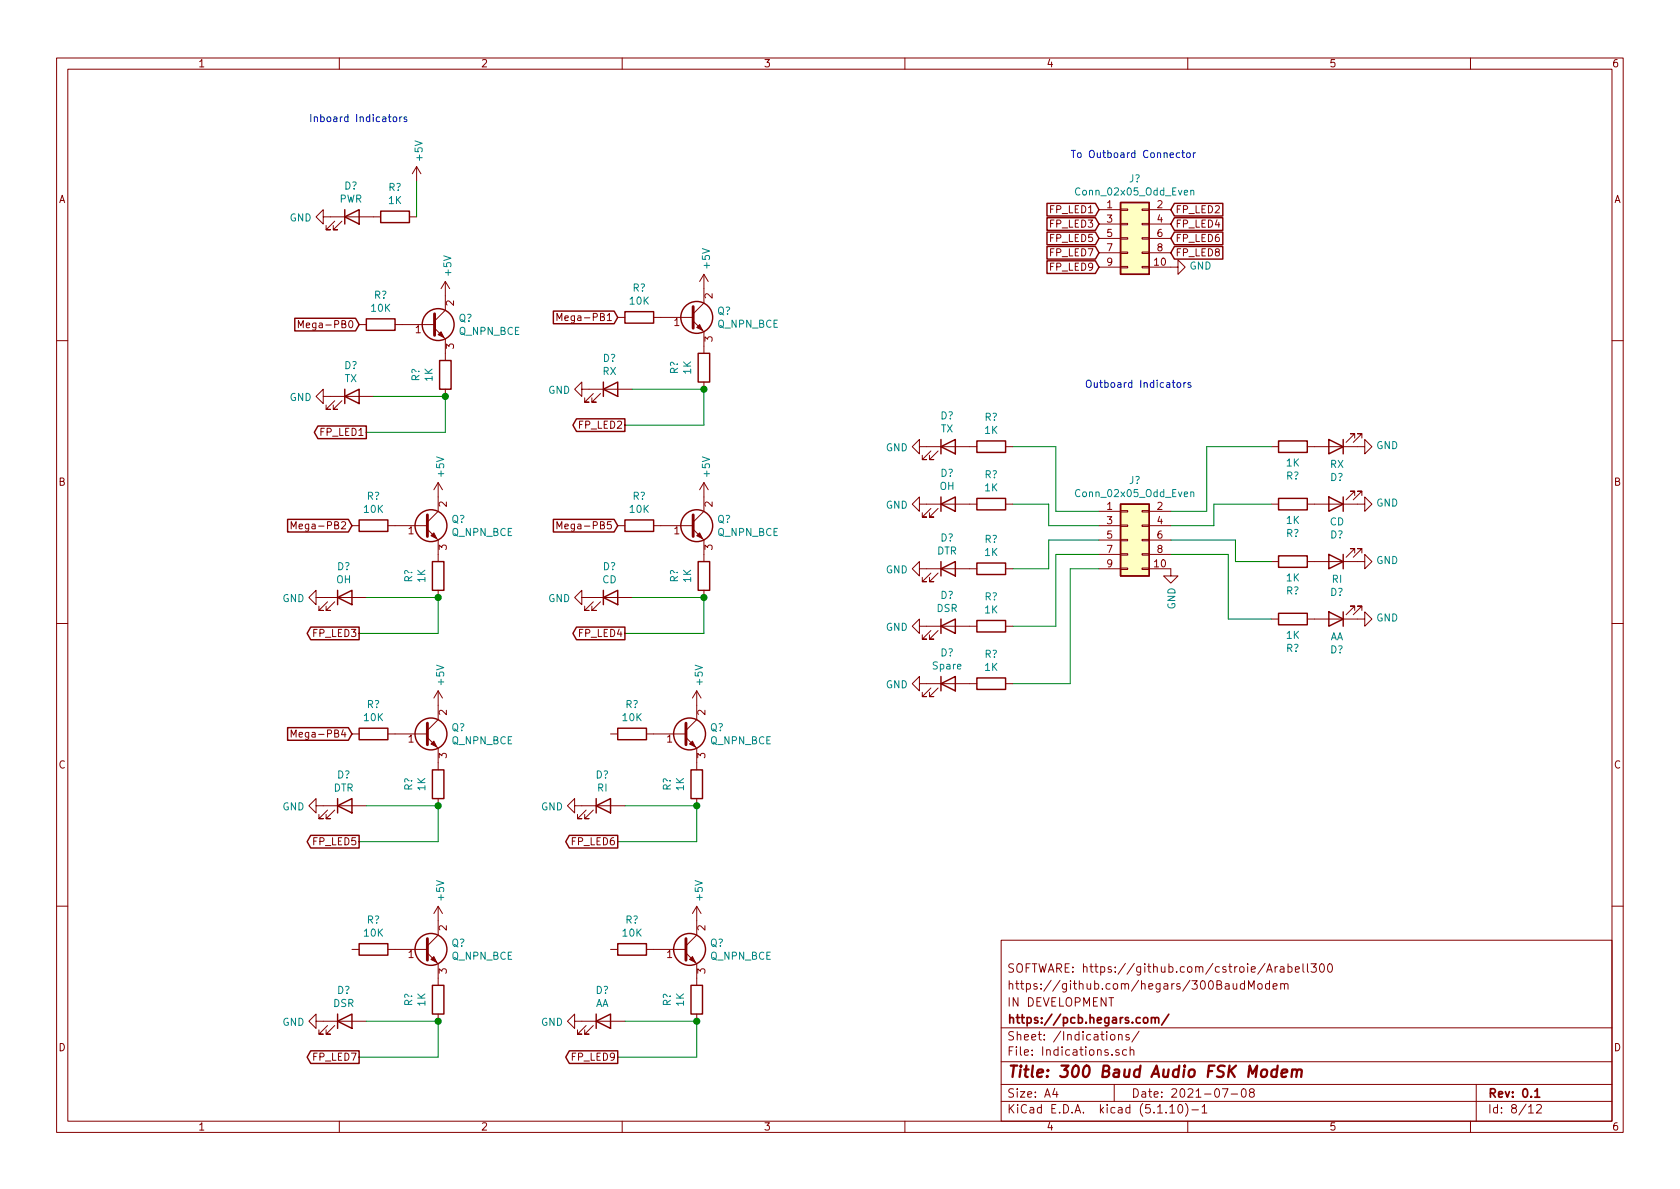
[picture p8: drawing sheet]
EESchema Schematic File Version 4
EELAYER 30 0
EELAYER END
$Descr A4 11693 8268
encoding utf-8
Sheet 8 12
Title "300 Baud Audio FSK Modem "
Date "2021-07-08"
Rev "0.1"
Comp "https://pcb.hegars.com/"
Comment1 "IN DEVELOPMENT "
Comment2 "https://github.com/hegars/300BaudModem"
Comment3 "SOFTWARE: https://github.com/cstroie/Arabell300"
Comment4 ""
$EndDescr
Text GLabel 2500 2250 0    50   Input ~ 0
Mega-PB0
Text GLabel 4300 2200 0    50   Input ~ 0
Mega-PB1
Text GLabel 2450 3650 0    50   Input ~ 0
Mega-PB2
Text GLabel 4300 3650 0    50   Input ~ 0
Mega-PB5
$Comp
L Device:R R?
U 1 1
P 2750 1500
AR Path="/60EBEBFC" Ref="R?"  Part="1" 
AR Path="/60EBA1DA/60EBEBFC" Ref="R?"  Part="1" 
F 0 "R?" V 2543 1500 50  0000 C CNN
F 1 "1K" V 2634 1500 50  0000 C CNN
F 2 "" V 2680 1500 50  0001 C CNN
F 3 "~" H 2750 1500 50  0001 C CNN
	1    2750 1500
	0    1    1    0   
$EndComp
$Comp
L Device:LED D?
U 1 1
P 2450 1500
AR Path="/60EBEC02" Ref="D?"  Part="1" 
AR Path="/60EBA1DA/60EBEC02" Ref="D?"  Part="1" 
F 0 "D?" H 2443 1717 50  0000 C CNN
F 1 "PWR" H 2443 1626 50  0000 C CNN
F 2 "" H 2450 1500 50  0001 C CNN
F 3 "~" H 2450 1500 50  0001 C CNN
	1    2450 1500
	1    0    0    -1  
$EndComp
$Comp
L power:GND #PWR?
U 1 1
P 2300 1500
AR Path="/60EBEC08" Ref="#PWR?"  Part="1" 
AR Path="/60EBA1DA/60EBEC08" Ref="#PWR?"  Part="1" 
F 0 "#PWR?" H 2300 1250 50  0001 C CNN
F 1 "GND" V 2305 1372 50  0000 R CNN
F 2 "" H 2300 1500 50  0001 C CNN
F 3 "" H 2300 1500 50  0001 C CNN
	1    2300 1500
	0    1    1    0   
$EndComp
$Comp
L power:+5V #PWR?
U 1 1
P 2900 1250
AR Path="/60EFA72E" Ref="#PWR?"  Part="1" 
AR Path="/60EBA1DA/60EFA72E" Ref="#PWR?"  Part="1" 
F 0 "#PWR?" H 2900 1100 50  0001 C CNN
F 1 "+5V" V 2915 1378 50  0000 L CNN
F 2 "" H 2900 1250 50  0001 C CNN
F 3 "" H 2900 1250 50  0001 C CNN
	1    2900 1250
	1    0    0    -1  
$EndComp
Text Notes 2150 850  0    50   ~ 0
Inboard Indicators
Text Notes 7550 2700 0    50   ~ 0
Outboard Indicators
$Comp
L Device:R R?
U 1 1
P 9000 3900
AR Path="/60EFCD0D" Ref="R?"  Part="1" 
AR Path="/60EBA1DA/60EFCD0D" Ref="R?"  Part="1" 
F 0 "R?" V 8793 3900 50  0000 C CNN
F 1 "1K" V 8884 3900 50  0000 C CNN
F 2 "" V 8930 3900 50  0001 C CNN
F 3 "~" H 9000 3900 50  0001 C CNN
	1    9000 3900
	0    -1   -1   0   
$EndComp
$Comp
L Device:R R?
U 1 1
P 6900 3500
AR Path="/60EFCD17" Ref="R?"  Part="1" 
AR Path="/60EBA1DA/60EFCD17" Ref="R?"  Part="1" 
F 0 "R?" V 6693 3500 50  0000 C CNN
F 1 "1K" V 6784 3500 50  0000 C CNN
F 2 "" V 6830 3500 50  0001 C CNN
F 3 "~" H 6900 3500 50  0001 C CNN
	1    6900 3500
	0    1    1    0   
$EndComp
$Comp
L Device:R R?
U 1 1
P 9000 3500
AR Path="/60EFCD21" Ref="R?"  Part="1" 
AR Path="/60EBA1DA/60EFCD21" Ref="R?"  Part="1" 
F 0 "R?" V 8793 3500 50  0000 C CNN
F 1 "1K" V 8884 3500 50  0000 C CNN
F 2 "" V 8930 3500 50  0001 C CNN
F 3 "~" H 9000 3500 50  0001 C CNN
	1    9000 3500
	0    -1   -1   0   
$EndComp
$Comp
L Device:R R?
U 1 1
P 6900 3100
AR Path="/60EFCD2B" Ref="R?"  Part="1" 
AR Path="/60EBA1DA/60EFCD2B" Ref="R?"  Part="1" 
F 0 "R?" V 6693 3100 50  0000 C CNN
F 1 "1K" V 6784 3100 50  0000 C CNN
F 2 "" V 6830 3100 50  0001 C CNN
F 3 "~" H 6900 3100 50  0001 C CNN
	1    6900 3100
	0    1    1    0   
$EndComp
$Comp
L Device:R R?
U 1 1
P 9000 3100
AR Path="/60EFCD35" Ref="R?"  Part="1" 
AR Path="/60EBA1DA/60EFCD35" Ref="R?"  Part="1" 
F 0 "R?" V 8793 3100 50  0000 C CNN
F 1 "1K" V 8884 3100 50  0000 C CNN
F 2 "" V 8930 3100 50  0001 C CNN
F 3 "~" H 9000 3100 50  0001 C CNN
	1    9000 3100
	0    -1   -1   0   
$EndComp
$Comp
L Device:LED D?
U 1 1
P 9300 3100
AR Path="/60EFCD3F" Ref="D?"  Part="1" 
AR Path="/60EBA1DA/60EFCD3F" Ref="D?"  Part="1" 
F 0 "D?" H 9293 3317 50  0000 C CNN
F 1 "RX" H 9293 3226 50  0000 C CNN
F 2 "" H 9300 3100 50  0001 C CNN
F 3 "~" H 9300 3100 50  0001 C CNN
	1    9300 3100
	-1   0    0    1   
$EndComp
$Comp
L Device:LED D?
U 1 1
P 6600 3100
AR Path="/60EFCD49" Ref="D?"  Part="1" 
AR Path="/60EBA1DA/60EFCD49" Ref="D?"  Part="1" 
F 0 "D?" H 6593 3317 50  0000 C CNN
F 1 "TX" H 6593 3226 50  0000 C CNN
F 2 "" H 6600 3100 50  0001 C CNN
F 3 "~" H 6600 3100 50  0001 C CNN
	1    6600 3100
	1    0    0    -1  
$EndComp
$Comp
L Device:LED D?
U 1 1
P 9300 3500
AR Path="/60EFCD53" Ref="D?"  Part="1" 
AR Path="/60EBA1DA/60EFCD53" Ref="D?"  Part="1" 
F 0 "D?" H 9293 3717 50  0000 C CNN
F 1 "CD" H 9293 3626 50  0000 C CNN
F 2 "" H 9300 3500 50  0001 C CNN
F 3 "~" H 9300 3500 50  0001 C CNN
	1    9300 3500
	-1   0    0    1   
$EndComp
$Comp
L Device:LED D?
U 1 1
P 6600 3500
AR Path="/60EFCD5D" Ref="D?"  Part="1" 
AR Path="/60EBA1DA/60EFCD5D" Ref="D?"  Part="1" 
F 0 "D?" H 6593 3717 50  0000 C CNN
F 1 "OH" H 6593 3626 50  0000 C CNN
F 2 "" H 6600 3500 50  0001 C CNN
F 3 "~" H 6600 3500 50  0001 C CNN
	1    6600 3500
	1    0    0    -1  
$EndComp
$Comp
L Device:LED D?
U 1 1
P 9300 3900
AR Path="/60EFCD67" Ref="D?"  Part="1" 
AR Path="/60EBA1DA/60EFCD67" Ref="D?"  Part="1" 
F 0 "D?" H 9293 4117 50  0000 C CNN
F 1 "RI" H 9293 4026 50  0000 C CNN
F 2 "" H 9300 3900 50  0001 C CNN
F 3 "~" H 9300 3900 50  0001 C CNN
	1    9300 3900
	-1   0    0    1   
$EndComp
$Comp
L power:GND #PWR?
U 1 1
P 9450 3900
AR Path="/60EFCD71" Ref="#PWR?"  Part="1" 
AR Path="/60EBA1DA/60EFCD71" Ref="#PWR?"  Part="1" 
F 0 "#PWR?" H 9450 3650 50  0001 C CNN
F 1 "GND" V 9455 3772 50  0000 R CNN
F 2 "" H 9450 3900 50  0001 C CNN
F 3 "" H 9450 3900 50  0001 C CNN
	1    9450 3900
	0    -1   -1   0   
$EndComp
$Comp
L power:GND #PWR?
U 1 1
P 6450 3500
AR Path="/60EFCD7B" Ref="#PWR?"  Part="1" 
AR Path="/60EBA1DA/60EFCD7B" Ref="#PWR?"  Part="1" 
F 0 "#PWR?" H 6450 3250 50  0001 C CNN
F 1 "GND" V 6455 3372 50  0000 R CNN
F 2 "" H 6450 3500 50  0001 C CNN
F 3 "" H 6450 3500 50  0001 C CNN
	1    6450 3500
	0    1    1    0   
$EndComp
$Comp
L power:GND #PWR?
U 1 1
P 9450 3500
AR Path="/60EFCD85" Ref="#PWR?"  Part="1" 
AR Path="/60EBA1DA/60EFCD85" Ref="#PWR?"  Part="1" 
F 0 "#PWR?" H 9450 3250 50  0001 C CNN
F 1 "GND" V 9455 3372 50  0000 R CNN
F 2 "" H 9450 3500 50  0001 C CNN
F 3 "" H 9450 3500 50  0001 C CNN
	1    9450 3500
	0    -1   -1   0   
$EndComp
$Comp
L power:GND #PWR?
U 1 1
P 6450 3100
AR Path="/60EFCD8F" Ref="#PWR?"  Part="1" 
AR Path="/60EBA1DA/60EFCD8F" Ref="#PWR?"  Part="1" 
F 0 "#PWR?" H 6450 2850 50  0001 C CNN
F 1 "GND" V 6455 2972 50  0000 R CNN
F 2 "" H 6450 3100 50  0001 C CNN
F 3 "" H 6450 3100 50  0001 C CNN
	1    6450 3100
	0    1    1    0   
$EndComp
$Comp
L power:GND #PWR?
U 1 1
P 9450 3100
AR Path="/60EFCD99" Ref="#PWR?"  Part="1" 
AR Path="/60EBA1DA/60EFCD99" Ref="#PWR?"  Part="1" 
F 0 "#PWR?" H 9450 2850 50  0001 C CNN
F 1 "GND" V 9455 2972 50  0000 R CNN
F 2 "" H 9450 3100 50  0001 C CNN
F 3 "" H 9450 3100 50  0001 C CNN
	1    9450 3100
	0    -1   -1   0   
$EndComp
$Comp
L Connector_Generic:Conn_02x05_Odd_Even J?
U 1 1
P 7850 3750
F 0 "J?" H 7900 4167 50  0000 C CNN
F 1 "Conn_02x05_Odd_Even" H 7900 4076 50  0000 C CNN
F 2 "" H 7850 3750 50  0001 C CNN
F 3 "~" H 7850 3750 50  0001 C CNN
	1    7850 3750
	1    0    0    -1  
$EndComp
$Comp
L power:GND #PWR?
U 1 1
P 8150 3950
AR Path="/60F17664" Ref="#PWR?"  Part="1" 
AR Path="/60EBA1DA/60F17664" Ref="#PWR?"  Part="1" 
F 0 "#PWR?" H 8150 3700 50  0001 C CNN
F 1 "GND" V 8155 3822 50  0000 R CNN
F 2 "" H 8150 3950 50  0001 C CNN
F 3 "" H 8150 3950 50  0001 C CNN
	1    8150 3950
	1    0    0    -1  
$EndComp
$Comp
L Device:R R?
U 1 1
P 9000 4300
AR Path="/60F37461" Ref="R?"  Part="1" 
AR Path="/60EBA1DA/60F37461" Ref="R?"  Part="1" 
F 0 "R?" V 8793 4300 50  0000 C CNN
F 1 "1K" V 8884 4300 50  0000 C CNN
F 2 "" V 8930 4300 50  0001 C CNN
F 3 "~" H 9000 4300 50  0001 C CNN
	1    9000 4300
	0    -1   -1   0   
$EndComp
$Comp
L Device:LED D?
U 1 1
P 9300 4300
AR Path="/60F37797" Ref="D?"  Part="1" 
AR Path="/60EBA1DA/60F37797" Ref="D?"  Part="1" 
F 0 "D?" H 9293 4517 50  0000 C CNN
F 1 "AA" H 9293 4426 50  0000 C CNN
F 2 "" H 9300 4300 50  0001 C CNN
F 3 "~" H 9300 4300 50  0001 C CNN
	1    9300 4300
	-1   0    0    1   
$EndComp
$Comp
L power:GND #PWR?
U 1 1
P 9450 4300
AR Path="/60F377A1" Ref="#PWR?"  Part="1" 
AR Path="/60EBA1DA/60F377A1" Ref="#PWR?"  Part="1" 
F 0 "#PWR?" H 9450 4050 50  0001 C CNN
F 1 "GND" V 9455 4172 50  0000 R CNN
F 2 "" H 9450 4300 50  0001 C CNN
F 3 "" H 9450 4300 50  0001 C CNN
	1    9450 4300
	0    -1   -1   0   
$EndComp
$Comp
L Device:R R?
U 1 1
P 6900 3950
AR Path="/60F3934C" Ref="R?"  Part="1" 
AR Path="/60EBA1DA/60F3934C" Ref="R?"  Part="1" 
F 0 "R?" V 6693 3950 50  0000 C CNN
F 1 "1K" V 6784 3950 50  0000 C CNN
F 2 "" V 6830 3950 50  0001 C CNN
F 3 "~" H 6900 3950 50  0001 C CNN
	1    6900 3950
	0    1    1    0   
$EndComp
$Comp
L Device:LED D?
U 1 1
P 6600 3950
AR Path="/60F396B6" Ref="D?"  Part="1" 
AR Path="/60EBA1DA/60F396B6" Ref="D?"  Part="1" 
F 0 "D?" H 6593 4167 50  0000 C CNN
F 1 "DTR" H 6593 4076 50  0000 C CNN
F 2 "" H 6600 3950 50  0001 C CNN
F 3 "~" H 6600 3950 50  0001 C CNN
	1    6600 3950
	1    0    0    -1  
$EndComp
$Comp
L power:GND #PWR?
U 1 1
P 6450 3950
AR Path="/60F396C0" Ref="#PWR?"  Part="1" 
AR Path="/60EBA1DA/60F396C0" Ref="#PWR?"  Part="1" 
F 0 "#PWR?" H 6450 3700 50  0001 C CNN
F 1 "GND" V 6455 3822 50  0000 R CNN
F 2 "" H 6450 3950 50  0001 C CNN
F 3 "" H 6450 3950 50  0001 C CNN
	1    6450 3950
	0    1    1    0   
$EndComp
$Comp
L Device:R R?
U 1 1
P 6900 4350
AR Path="/60F54ABA" Ref="R?"  Part="1" 
AR Path="/60EBA1DA/60F54ABA" Ref="R?"  Part="1" 
F 0 "R?" V 6693 4350 50  0000 C CNN
F 1 "1K" V 6784 4350 50  0000 C CNN
F 2 "" V 6830 4350 50  0001 C CNN
F 3 "~" H 6900 4350 50  0001 C CNN
	1    6900 4350
	0    1    1    0   
$EndComp
$Comp
L Device:LED D?
U 1 1
P 6600 4350
AR Path="/60F54E58" Ref="D?"  Part="1" 
AR Path="/60EBA1DA/60F54E58" Ref="D?"  Part="1" 
F 0 "D?" H 6593 4567 50  0000 C CNN
F 1 "DSR" H 6593 4476 50  0000 C CNN
F 2 "" H 6600 4350 50  0001 C CNN
F 3 "~" H 6600 4350 50  0001 C CNN
	1    6600 4350
	1    0    0    -1  
$EndComp
$Comp
L power:GND #PWR?
U 1 1
P 6450 4350
AR Path="/60F54E62" Ref="#PWR?"  Part="1" 
AR Path="/60EBA1DA/60F54E62" Ref="#PWR?"  Part="1" 
F 0 "#PWR?" H 6450 4100 50  0001 C CNN
F 1 "GND" V 6455 4222 50  0000 R CNN
F 2 "" H 6450 4350 50  0001 C CNN
F 3 "" H 6450 4350 50  0001 C CNN
	1    6450 4350
	0    1    1    0   
$EndComp
Wire Wire Line
	7350 3100 7050 3100
Wire Wire Line
	7050 3500 7300 3500
Wire Wire Line
	7300 3500 7300 3650
Wire Wire Line
	7300 3650 7650 3650
Wire Wire Line
	7650 3750 7300 3750
Wire Wire Line
	7300 3750 7300 3950
Wire Wire Line
	7300 3950 7050 3950
Wire Wire Line
	7350 4350 7350 3850
Wire Wire Line
	7350 3850 7650 3850
Wire Wire Line
	7050 4350 7350 4350
Wire Wire Line
	8150 3550 8400 3550
Wire Wire Line
	8400 3550 8400 3100
Wire Wire Line
	8400 3100 8850 3100
Wire Wire Line
	8150 3650 8450 3650
Wire Wire Line
	8450 3650 8450 3500
Wire Wire Line
	8450 3500 8850 3500
Wire Wire Line
	8150 3750 8600 3750
Wire Wire Line
	8600 3750 8600 3900
Wire Wire Line
	8600 3900 8850 3900
Wire Wire Line
	8150 3850 8550 3850
Wire Wire Line
	8550 3850 8550 4300
Wire Wire Line
	8550 4300 8850 4300
Text Notes 7450 1100 0    50   ~ 0
To Outboard Connector
Text GLabel 7650 1450 0    50   Input ~ 0
FP_LED1
$Comp
L Connector_Generic:Conn_02x05_Odd_Even J?
U 1 1
P 7850 1650
F 0 "J?" H 7900 2067 50  0000 C CNN
F 1 "Conn_02x05_Odd_Even" H 7900 1976 50  0000 C CNN
F 2 "" H 7850 1650 50  0001 C CNN
F 3 "~" H 7850 1650 50  0001 C CNN
	1    7850 1650
	1    0    0    -1  
$EndComp
$Comp
L power:GND #PWR?
U 1 1
P 8150 1850
AR Path="/60ED29B1" Ref="#PWR?"  Part="1" 
AR Path="/60EBA1DA/60ED29B1" Ref="#PWR?"  Part="1" 
F 0 "#PWR?" H 8150 1600 50  0001 C CNN
F 1 "GND" V 8155 1722 50  0000 R CNN
F 2 "" H 8150 1850 50  0001 C CNN
F 3 "" H 8150 1850 50  0001 C CNN
	1    8150 1850
	0    -1   -1   0   
$EndComp
Text GLabel 7650 1550 0    50   Input ~ 0
FP_LED3
Text GLabel 7650 1650 0    50   Input ~ 0
FP_LED5
Text GLabel 7650 1750 0    50   Input ~ 0
FP_LED7
Text GLabel 7650 1850 0    50   Input ~ 0
FP_LED9
Text GLabel 8150 1450 2    50   Input ~ 0
FP_LED2
Text GLabel 8150 1550 2    50   Input ~ 0
FP_LED4
Text GLabel 8150 1650 2    50   Input ~ 0
FP_LED6
Text GLabel 8150 1750 2    50   Input ~ 0
FP_LED8
Wire Wire Line
	7650 3550 7350 3550
Wire Wire Line
	7350 3550 7350 3100
$Comp
L Device:R R?
U 1 1
P 4450 3650
AR Path="/60EF864C" Ref="R?"  Part="1" 
AR Path="/60EBA1DA/60EF864C" Ref="R?"  Part="1" 
F 0 "R?" V 4243 3650 50  0000 C CNN
F 1 "10K" V 4334 3650 50  0000 C CNN
F 2 "" V 4380 3650 50  0001 C CNN
F 3 "~" H 4450 3650 50  0001 C CNN
	1    4450 3650
	0    1    1    0   
$EndComp
$Comp
L Device:Q_NPN_BCE Q?
U 1 1
P 4800 3650
F 0 "Q?" H 4991 3696 50  0000 L CNN
F 1 "Q_NPN_BCE" H 4991 3605 50  0000 L CNN
F 2 "" H 5000 3750 50  0001 C CNN
F 3 "~" H 4800 3650 50  0001 C CNN
	1    4800 3650
	1    0    0    -1  
$EndComp
$Comp
L power:GND #PWR?
U 1 1
P 4100 4150
AR Path="/60EF8AB0" Ref="#PWR?"  Part="1" 
AR Path="/60EBA1DA/60EF8AB0" Ref="#PWR?"  Part="1" 
F 0 "#PWR?" H 4100 3900 50  0001 C CNN
F 1 "GND" V 4105 4022 50  0000 R CNN
F 2 "" H 4100 4150 50  0001 C CNN
F 3 "" H 4100 4150 50  0001 C CNN
	1    4100 4150
	0    1    1    0   
$EndComp
$Comp
L Device:R R?
U 1 1
P 4900 4000
AR Path="/60EF8ABA" Ref="R?"  Part="1" 
AR Path="/60EBA1DA/60EF8ABA" Ref="R?"  Part="1" 
F 0 "R?" V 4693 4000 50  0000 C CNN
F 1 "1K" V 4784 4000 50  0000 C CNN
F 2 "" V 4830 4000 50  0001 C CNN
F 3 "~" H 4900 4000 50  0001 C CNN
	1    4900 4000
	1    0    0    -1  
$EndComp
$Comp
L Device:LED D?
U 1 1
P 4250 4150
AR Path="/60EF8AC4" Ref="D?"  Part="1" 
AR Path="/60EBA1DA/60EF8AC4" Ref="D?"  Part="1" 
F 0 "D?" H 4243 4367 50  0000 C CNN
F 1 "CD" H 4243 4276 50  0000 C CNN
F 2 "" H 4250 4150 50  0001 C CNN
F 3 "~" H 4250 4150 50  0001 C CNN
	1    4250 4150
	1    0    0    -1  
$EndComp
$Comp
L power:+5V #PWR?
U 1 1
P 4900 3450
AR Path="/60EF8ACE" Ref="#PWR?"  Part="1" 
AR Path="/60EBA1DA/60EF8ACE" Ref="#PWR?"  Part="1" 
F 0 "#PWR?" H 4900 3300 50  0001 C CNN
F 1 "+5V" V 4915 3578 50  0000 L CNN
F 2 "" H 4900 3450 50  0001 C CNN
F 3 "" H 4900 3450 50  0001 C CNN
	1    4900 3450
	1    0    0    -1  
$EndComp
Text GLabel 4350 4400 0    50   Output ~ 0
FP_LED4
Wire Wire Line
	4900 4150 4900 4400
Wire Wire Line
	4350 4400 4900 4400
Wire Wire Line
	4400 4150 4900 4150
Connection ~ 4900 4150
$Comp
L Device:R R?
U 1 1
P 2650 2250
AR Path="/60F00B5F" Ref="R?"  Part="1" 
AR Path="/60EBA1DA/60F00B5F" Ref="R?"  Part="1" 
F 0 "R?" V 2443 2250 50  0000 C CNN
F 1 "10K" V 2534 2250 50  0000 C CNN
F 2 "" V 2580 2250 50  0001 C CNN
F 3 "~" H 2650 2250 50  0001 C CNN
	1    2650 2250
	0    1    1    0   
$EndComp
$Comp
L Device:Q_NPN_BCE Q?
U 1 1
P 3000 2250
F 0 "Q?" H 3191 2296 50  0000 L CNN
F 1 "Q_NPN_BCE" H 3191 2205 50  0000 L CNN
F 2 "" H 3200 2350 50  0001 C CNN
F 3 "~" H 3000 2250 50  0001 C CNN
	1    3000 2250
	1    0    0    -1  
$EndComp
$Comp
L power:GND #PWR?
U 1 1
P 2300 2750
AR Path="/60F0109F" Ref="#PWR?"  Part="1" 
AR Path="/60EBA1DA/60F0109F" Ref="#PWR?"  Part="1" 
F 0 "#PWR?" H 2300 2500 50  0001 C CNN
F 1 "GND" V 2305 2622 50  0000 R CNN
F 2 "" H 2300 2750 50  0001 C CNN
F 3 "" H 2300 2750 50  0001 C CNN
	1    2300 2750
	0    1    1    0   
$EndComp
$Comp
L Device:R R?
U 1 1
P 3100 2600
AR Path="/60F010A9" Ref="R?"  Part="1" 
AR Path="/60EBA1DA/60F010A9" Ref="R?"  Part="1" 
F 0 "R?" V 2893 2600 50  0000 C CNN
F 1 "1K" V 2984 2600 50  0000 C CNN
F 2 "" V 3030 2600 50  0001 C CNN
F 3 "~" H 3100 2600 50  0001 C CNN
	1    3100 2600
	1    0    0    -1  
$EndComp
$Comp
L Device:LED D?
U 1 1
P 2450 2750
AR Path="/60F010B3" Ref="D?"  Part="1" 
AR Path="/60EBA1DA/60F010B3" Ref="D?"  Part="1" 
F 0 "D?" H 2443 2967 50  0000 C CNN
F 1 "TX" H 2443 2876 50  0000 C CNN
F 2 "" H 2450 2750 50  0001 C CNN
F 3 "~" H 2450 2750 50  0001 C CNN
	1    2450 2750
	1    0    0    -1  
$EndComp
$Comp
L power:+5V #PWR?
U 1 1
P 3100 2050
AR Path="/60F010BD" Ref="#PWR?"  Part="1" 
AR Path="/60EBA1DA/60F010BD" Ref="#PWR?"  Part="1" 
F 0 "#PWR?" H 3100 1900 50  0001 C CNN
F 1 "+5V" V 3115 2178 50  0000 L CNN
F 2 "" H 3100 2050 50  0001 C CNN
F 3 "" H 3100 2050 50  0001 C CNN
	1    3100 2050
	1    0    0    -1  
$EndComp
Text GLabel 2550 3000 0    50   Output ~ 0
FP_LED1
Wire Wire Line
	3100 2750 3100 3000
Wire Wire Line
	2550 3000 3100 3000
Wire Wire Line
	2600 2750 3100 2750
Connection ~ 3100 2750
$Comp
L Device:R R?
U 1 1
P 4450 2200
AR Path="/60F010CD" Ref="R?"  Part="1" 
AR Path="/60EBA1DA/60F010CD" Ref="R?"  Part="1" 
F 0 "R?" V 4243 2200 50  0000 C CNN
F 1 "10K" V 4334 2200 50  0000 C CNN
F 2 "" V 4380 2200 50  0001 C CNN
F 3 "~" H 4450 2200 50  0001 C CNN
	1    4450 2200
	0    1    1    0   
$EndComp
$Comp
L Device:Q_NPN_BCE Q?
U 1 1
P 4800 2200
F 0 "Q?" H 4991 2246 50  0000 L CNN
F 1 "Q_NPN_BCE" H 4991 2155 50  0000 L CNN
F 2 "" H 5000 2300 50  0001 C CNN
F 3 "~" H 4800 2200 50  0001 C CNN
	1    4800 2200
	1    0    0    -1  
$EndComp
$Comp
L power:GND #PWR?
U 1 1
P 4100 2700
AR Path="/60F010E1" Ref="#PWR?"  Part="1" 
AR Path="/60EBA1DA/60F010E1" Ref="#PWR?"  Part="1" 
F 0 "#PWR?" H 4100 2450 50  0001 C CNN
F 1 "GND" V 4105 2572 50  0000 R CNN
F 2 "" H 4100 2700 50  0001 C CNN
F 3 "" H 4100 2700 50  0001 C CNN
	1    4100 2700
	0    1    1    0   
$EndComp
$Comp
L Device:R R?
U 1 1
P 4900 2550
AR Path="/60F010EB" Ref="R?"  Part="1" 
AR Path="/60EBA1DA/60F010EB" Ref="R?"  Part="1" 
F 0 "R?" V 4693 2550 50  0000 C CNN
F 1 "1K" V 4784 2550 50  0000 C CNN
F 2 "" V 4830 2550 50  0001 C CNN
F 3 "~" H 4900 2550 50  0001 C CNN
	1    4900 2550
	1    0    0    -1  
$EndComp
$Comp
L Device:LED D?
U 1 1
P 4250 2700
AR Path="/60F010F5" Ref="D?"  Part="1" 
AR Path="/60EBA1DA/60F010F5" Ref="D?"  Part="1" 
F 0 "D?" H 4243 2917 50  0000 C CNN
F 1 "RX" H 4243 2826 50  0000 C CNN
F 2 "" H 4250 2700 50  0001 C CNN
F 3 "~" H 4250 2700 50  0001 C CNN
	1    4250 2700
	1    0    0    -1  
$EndComp
$Comp
L power:+5V #PWR?
U 1 1
P 4900 2000
AR Path="/60F010FF" Ref="#PWR?"  Part="1" 
AR Path="/60EBA1DA/60F010FF" Ref="#PWR?"  Part="1" 
F 0 "#PWR?" H 4900 1850 50  0001 C CNN
F 1 "+5V" V 4915 2128 50  0000 L CNN
F 2 "" H 4900 2000 50  0001 C CNN
F 3 "" H 4900 2000 50  0001 C CNN
	1    4900 2000
	1    0    0    -1  
$EndComp
Text GLabel 4350 2950 0    50   Output ~ 0
FP_LED2
Wire Wire Line
	4900 2700 4900 2950
Wire Wire Line
	4350 2950 4900 2950
Wire Wire Line
	4400 2700 4900 2700
Connection ~ 4900 2700
$Comp
L Device:R R?
U 1 1
P 2600 3650
AR Path="/60F0110F" Ref="R?"  Part="1" 
AR Path="/60EBA1DA/60F0110F" Ref="R?"  Part="1" 
F 0 "R?" V 2393 3650 50  0000 C CNN
F 1 "10K" V 2484 3650 50  0000 C CNN
F 2 "" V 2530 3650 50  0001 C CNN
F 3 "~" H 2600 3650 50  0001 C CNN
	1    2600 3650
	0    1    1    0   
$EndComp
$Comp
L Device:Q_NPN_BCE Q?
U 1 1
P 2950 3650
F 0 "Q?" H 3141 3696 50  0000 L CNN
F 1 "Q_NPN_BCE" H 3141 3605 50  0000 L CNN
F 2 "" H 3150 3750 50  0001 C CNN
F 3 "~" H 2950 3650 50  0001 C CNN
	1    2950 3650
	1    0    0    -1  
$EndComp
$Comp
L power:GND #PWR?
U 1 1
P 2250 4150
AR Path="/60F01123" Ref="#PWR?"  Part="1" 
AR Path="/60EBA1DA/60F01123" Ref="#PWR?"  Part="1" 
F 0 "#PWR?" H 2250 3900 50  0001 C CNN
F 1 "GND" V 2255 4022 50  0000 R CNN
F 2 "" H 2250 4150 50  0001 C CNN
F 3 "" H 2250 4150 50  0001 C CNN
	1    2250 4150
	0    1    1    0   
$EndComp
$Comp
L Device:R R?
U 1 1
P 3050 4000
AR Path="/60F0112D" Ref="R?"  Part="1" 
AR Path="/60EBA1DA/60F0112D" Ref="R?"  Part="1" 
F 0 "R?" V 2843 4000 50  0000 C CNN
F 1 "1K" V 2934 4000 50  0000 C CNN
F 2 "" V 2980 4000 50  0001 C CNN
F 3 "~" H 3050 4000 50  0001 C CNN
	1    3050 4000
	1    0    0    -1  
$EndComp
$Comp
L Device:LED D?
U 1 1
P 2400 4150
AR Path="/60F01137" Ref="D?"  Part="1" 
AR Path="/60EBA1DA/60F01137" Ref="D?"  Part="1" 
F 0 "D?" H 2393 4367 50  0000 C CNN
F 1 "OH" H 2393 4276 50  0000 C CNN
F 2 "" H 2400 4150 50  0001 C CNN
F 3 "~" H 2400 4150 50  0001 C CNN
	1    2400 4150
	1    0    0    -1  
$EndComp
$Comp
L power:+5V #PWR?
U 1 1
P 3050 3450
AR Path="/60F01141" Ref="#PWR?"  Part="1" 
AR Path="/60EBA1DA/60F01141" Ref="#PWR?"  Part="1" 
F 0 "#PWR?" H 3050 3300 50  0001 C CNN
F 1 "+5V" V 3065 3578 50  0000 L CNN
F 2 "" H 3050 3450 50  0001 C CNN
F 3 "" H 3050 3450 50  0001 C CNN
	1    3050 3450
	1    0    0    -1  
$EndComp
Text GLabel 2500 4400 0    50   Output ~ 0
FP_LED3
Wire Wire Line
	3050 4150 3050 4400
Wire Wire Line
	2500 4400 3050 4400
Wire Wire Line
	2550 4150 3050 4150
Connection ~ 3050 4150
$Comp
L power:GND #PWR?
U 1 1
P 2250 5600
AR Path="/60F2E17C" Ref="#PWR?"  Part="1" 
AR Path="/60EBA1DA/60F2E17C" Ref="#PWR?"  Part="1" 
F 0 "#PWR?" H 2250 5350 50  0001 C CNN
F 1 "GND" V 2255 5472 50  0000 R CNN
F 2 "" H 2250 5600 50  0001 C CNN
F 3 "" H 2250 5600 50  0001 C CNN
	1    2250 5600
	0    1    1    0   
$EndComp
Text GLabel 2500 5850 0    50   Output ~ 0
FP_LED5
Connection ~ 3050 5600
Wire Wire Line
	2550 5600 3050 5600
Wire Wire Line
	2500 5850 3050 5850
Wire Wire Line
	3050 5600 3050 5850
$Comp
L power:+5V #PWR?
U 1 1
P 3050 4900
AR Path="/60F2E19A" Ref="#PWR?"  Part="1" 
AR Path="/60EBA1DA/60F2E19A" Ref="#PWR?"  Part="1" 
F 0 "#PWR?" H 3050 4750 50  0001 C CNN
F 1 "+5V" V 3065 5028 50  0000 L CNN
F 2 "" H 3050 4900 50  0001 C CNN
F 3 "" H 3050 4900 50  0001 C CNN
	1    3050 4900
	1    0    0    -1  
$EndComp
$Comp
L Device:LED D?
U 1 1
P 2400 5600
AR Path="/60F2E190" Ref="D?"  Part="1" 
AR Path="/60EBA1DA/60F2E190" Ref="D?"  Part="1" 
F 0 "D?" H 2393 5817 50  0000 C CNN
F 1 "DTR" H 2393 5726 50  0000 C CNN
F 2 "" H 2400 5600 50  0001 C CNN
F 3 "~" H 2400 5600 50  0001 C CNN
	1    2400 5600
	1    0    0    -1  
$EndComp
$Comp
L Device:R R?
U 1 1
P 3050 5450
AR Path="/60F2E186" Ref="R?"  Part="1" 
AR Path="/60EBA1DA/60F2E186" Ref="R?"  Part="1" 
F 0 "R?" V 2843 5450 50  0000 C CNN
F 1 "1K" V 2934 5450 50  0000 C CNN
F 2 "" V 2980 5450 50  0001 C CNN
F 3 "~" H 3050 5450 50  0001 C CNN
	1    3050 5450
	1    0    0    -1  
$EndComp
$Comp
L Device:Q_NPN_BCE Q?
U 1 1
P 2950 5100
F 0 "Q?" H 3141 5146 50  0000 L CNN
F 1 "Q_NPN_BCE" H 3141 5055 50  0000 L CNN
F 2 "" H 3150 5200 50  0001 C CNN
F 3 "~" H 2950 5100 50  0001 C CNN
	1    2950 5100
	1    0    0    -1  
$EndComp
$Comp
L Device:R R?
U 1 1
P 2600 5100
AR Path="/60F2E168" Ref="R?"  Part="1" 
AR Path="/60EBA1DA/60F2E168" Ref="R?"  Part="1" 
F 0 "R?" V 2393 5100 50  0000 C CNN
F 1 "10K" V 2484 5100 50  0000 C CNN
F 2 "" V 2530 5100 50  0001 C CNN
F 3 "~" H 2600 5100 50  0001 C CNN
	1    2600 5100
	0    1    1    0   
$EndComp
Connection ~ 4850 5600
Wire Wire Line
	4350 5600 4850 5600
Wire Wire Line
	4300 5850 4850 5850
Wire Wire Line
	4850 5600 4850 5850
Text GLabel 4300 5850 0    50   Output ~ 0
FP_LED6
$Comp
L power:+5V #PWR?
U 1 1
P 4850 4900
AR Path="/60EF5A08" Ref="#PWR?"  Part="1" 
AR Path="/60EBA1DA/60EF5A08" Ref="#PWR?"  Part="1" 
F 0 "#PWR?" H 4850 4750 50  0001 C CNN
F 1 "+5V" V 4865 5028 50  0000 L CNN
F 2 "" H 4850 4900 50  0001 C CNN
F 3 "" H 4850 4900 50  0001 C CNN
	1    4850 4900
	1    0    0    -1  
$EndComp
$Comp
L Device:LED D?
U 1 1
P 4200 5600
AR Path="/60EF59FE" Ref="D?"  Part="1" 
AR Path="/60EBA1DA/60EF59FE" Ref="D?"  Part="1" 
F 0 "D?" H 4193 5817 50  0000 C CNN
F 1 "RI" H 4193 5726 50  0000 C CNN
F 2 "" H 4200 5600 50  0001 C CNN
F 3 "~" H 4200 5600 50  0001 C CNN
	1    4200 5600
	1    0    0    -1  
$EndComp
$Comp
L Device:R R?
U 1 1
P 4850 5450
AR Path="/60EF59F4" Ref="R?"  Part="1" 
AR Path="/60EBA1DA/60EF59F4" Ref="R?"  Part="1" 
F 0 "R?" V 4643 5450 50  0000 C CNN
F 1 "1K" V 4734 5450 50  0000 C CNN
F 2 "" V 4780 5450 50  0001 C CNN
F 3 "~" H 4850 5450 50  0001 C CNN
	1    4850 5450
	1    0    0    -1  
$EndComp
$Comp
L power:GND #PWR?
U 1 1
P 4050 5600
AR Path="/60EF59EA" Ref="#PWR?"  Part="1" 
AR Path="/60EBA1DA/60EF59EA" Ref="#PWR?"  Part="1" 
F 0 "#PWR?" H 4050 5350 50  0001 C CNN
F 1 "GND" V 4055 5472 50  0000 R CNN
F 2 "" H 4050 5600 50  0001 C CNN
F 3 "" H 4050 5600 50  0001 C CNN
	1    4050 5600
	0    1    1    0   
$EndComp
$Comp
L Device:Q_NPN_BCE Q?
U 1 1
P 4750 5100
F 0 "Q?" H 4941 5146 50  0000 L CNN
F 1 "Q_NPN_BCE" H 4941 5055 50  0000 L CNN
F 2 "" H 4950 5200 50  0001 C CNN
F 3 "~" H 4750 5100 50  0001 C CNN
	1    4750 5100
	1    0    0    -1  
$EndComp
$Comp
L Device:R R?
U 1 1
P 4400 5100
AR Path="/60EF55F4" Ref="R?"  Part="1" 
AR Path="/60EBA1DA/60EF55F4" Ref="R?"  Part="1" 
F 0 "R?" V 4193 5100 50  0000 C CNN
F 1 "10K" V 4284 5100 50  0000 C CNN
F 2 "" V 4330 5100 50  0001 C CNN
F 3 "~" H 4400 5100 50  0001 C CNN
	1    4400 5100
	0    1    1    0   
$EndComp
Text GLabel 2450 5100 0    50   Input ~ 0
Mega-PB4
$Comp
L power:GND #PWR?
U 1 1
P 2250 7100
AR Path="/60F6AA13" Ref="#PWR?"  Part="1" 
AR Path="/60EBA1DA/60F6AA13" Ref="#PWR?"  Part="1" 
F 0 "#PWR?" H 2250 6850 50  0001 C CNN
F 1 "GND" V 2255 6972 50  0000 R CNN
F 2 "" H 2250 7100 50  0001 C CNN
F 3 "" H 2250 7100 50  0001 C CNN
	1    2250 7100
	0    1    1    0   
$EndComp
Text GLabel 2500 7350 0    50   Output ~ 0
FP_LED7
Connection ~ 3050 7100
Wire Wire Line
	2550 7100 3050 7100
Wire Wire Line
	2500 7350 3050 7350
Wire Wire Line
	3050 7100 3050 7350
$Comp
L power:+5V #PWR?
U 1 1
P 3050 6400
AR Path="/60F6AF90" Ref="#PWR?"  Part="1" 
AR Path="/60EBA1DA/60F6AF90" Ref="#PWR?"  Part="1" 
F 0 "#PWR?" H 3050 6250 50  0001 C CNN
F 1 "+5V" V 3065 6528 50  0000 L CNN
F 2 "" H 3050 6400 50  0001 C CNN
F 3 "" H 3050 6400 50  0001 C CNN
	1    3050 6400
	1    0    0    -1  
$EndComp
$Comp
L Device:LED D?
U 1 1
P 2400 7100
AR Path="/60F6AF9A" Ref="D?"  Part="1" 
AR Path="/60EBA1DA/60F6AF9A" Ref="D?"  Part="1" 
F 0 "D?" H 2393 7317 50  0000 C CNN
F 1 "DSR" H 2393 7226 50  0000 C CNN
F 2 "" H 2400 7100 50  0001 C CNN
F 3 "~" H 2400 7100 50  0001 C CNN
	1    2400 7100
	1    0    0    -1  
$EndComp
$Comp
L Device:R R?
U 1 1
P 3050 6950
AR Path="/60F6AFA4" Ref="R?"  Part="1" 
AR Path="/60EBA1DA/60F6AFA4" Ref="R?"  Part="1" 
F 0 "R?" V 2843 6950 50  0000 C CNN
F 1 "1K" V 2934 6950 50  0000 C CNN
F 2 "" V 2980 6950 50  0001 C CNN
F 3 "~" H 3050 6950 50  0001 C CNN
	1    3050 6950
	1    0    0    -1  
$EndComp
$Comp
L Device:Q_NPN_BCE Q?
U 1 1
P 2950 6600
F 0 "Q?" H 3141 6646 50  0000 L CNN
F 1 "Q_NPN_BCE" H 3141 6555 50  0000 L CNN
F 2 "" H 3150 6700 50  0001 C CNN
F 3 "~" H 2950 6600 50  0001 C CNN
	1    2950 6600
	1    0    0    -1  
$EndComp
$Comp
L Device:R R?
U 1 1
P 2600 6600
AR Path="/60F6AFB8" Ref="R?"  Part="1" 
AR Path="/60EBA1DA/60F6AFB8" Ref="R?"  Part="1" 
F 0 "R?" V 2393 6600 50  0000 C CNN
F 1 "10K" V 2484 6600 50  0000 C CNN
F 2 "" V 2530 6600 50  0001 C CNN
F 3 "~" H 2600 6600 50  0001 C CNN
	1    2600 6600
	0    1    1    0   
$EndComp
Connection ~ 4850 7100
Wire Wire Line
	4350 7100 4850 7100
Wire Wire Line
	4300 7350 4850 7350
Wire Wire Line
	4850 7100 4850 7350
Text GLabel 4300 7350 0    50   Output ~ 0
FP_LED9
$Comp
L power:+5V #PWR?
U 1 1
P 4850 6400
AR Path="/60F6AFC7" Ref="#PWR?"  Part="1" 
AR Path="/60EBA1DA/60F6AFC7" Ref="#PWR?"  Part="1" 
F 0 "#PWR?" H 4850 6250 50  0001 C CNN
F 1 "+5V" V 4865 6528 50  0000 L CNN
F 2 "" H 4850 6400 50  0001 C CNN
F 3 "" H 4850 6400 50  0001 C CNN
	1    4850 6400
	1    0    0    -1  
$EndComp
$Comp
L Device:LED D?
U 1 1
P 4200 7100
AR Path="/60F6AFD1" Ref="D?"  Part="1" 
AR Path="/60EBA1DA/60F6AFD1" Ref="D?"  Part="1" 
F 0 "D?" H 4193 7317 50  0000 C CNN
F 1 "AA" H 4193 7226 50  0000 C CNN
F 2 "" H 4200 7100 50  0001 C CNN
F 3 "~" H 4200 7100 50  0001 C CNN
	1    4200 7100
	1    0    0    -1  
$EndComp
$Comp
L Device:R R?
U 1 1
P 4850 6950
AR Path="/60F6AFDB" Ref="R?"  Part="1" 
AR Path="/60EBA1DA/60F6AFDB" Ref="R?"  Part="1" 
F 0 "R?" V 4643 6950 50  0000 C CNN
F 1 "1K" V 4734 6950 50  0000 C CNN
F 2 "" V 4780 6950 50  0001 C CNN
F 3 "~" H 4850 6950 50  0001 C CNN
	1    4850 6950
	1    0    0    -1  
$EndComp
$Comp
L power:GND #PWR?
U 1 1
P 4050 7100
AR Path="/60F6AFE5" Ref="#PWR?"  Part="1" 
AR Path="/60EBA1DA/60F6AFE5" Ref="#PWR?"  Part="1" 
F 0 "#PWR?" H 4050 6850 50  0001 C CNN
F 1 "GND" V 4055 6972 50  0000 R CNN
F 2 "" H 4050 7100 50  0001 C CNN
F 3 "" H 4050 7100 50  0001 C CNN
	1    4050 7100
	0    1    1    0   
$EndComp
$Comp
L Device:Q_NPN_BCE Q?
U 1 1
P 4750 6600
F 0 "Q?" H 4941 6646 50  0000 L CNN
F 1 "Q_NPN_BCE" H 4941 6555 50  0000 L CNN
F 2 "" H 4950 6700 50  0001 C CNN
F 3 "~" H 4750 6600 50  0001 C CNN
	1    4750 6600
	1    0    0    -1  
$EndComp
$Comp
L Device:R R?
U 1 1
P 4400 6600
AR Path="/60F6AFF9" Ref="R?"  Part="1" 
AR Path="/60EBA1DA/60F6AFF9" Ref="R?"  Part="1" 
F 0 "R?" V 4193 6600 50  0000 C CNN
F 1 "10K" V 4284 6600 50  0000 C CNN
F 2 "" V 4330 6600 50  0001 C CNN
F 3 "~" H 4400 6600 50  0001 C CNN
	1    4400 6600
	0    1    1    0   
$EndComp
$Comp
L Device:R R?
U 1 1
P 6900 4750
AR Path="/60F8EB9D" Ref="R?"  Part="1" 
AR Path="/60EBA1DA/60F8EB9D" Ref="R?"  Part="1" 
F 0 "R?" V 6693 4750 50  0000 C CNN
F 1 "1K" V 6784 4750 50  0000 C CNN
F 2 "" V 6830 4750 50  0001 C CNN
F 3 "~" H 6900 4750 50  0001 C CNN
	1    6900 4750
	0    1    1    0   
$EndComp
$Comp
L Device:LED D?
U 1 1
P 6600 4750
AR Path="/60F8F1F5" Ref="D?"  Part="1" 
AR Path="/60EBA1DA/60F8F1F5" Ref="D?"  Part="1" 
F 0 "D?" H 6593 4967 50  0000 C CNN
F 1 "Spare" H 6593 4876 50  0000 C CNN
F 2 "" H 6600 4750 50  0001 C CNN
F 3 "~" H 6600 4750 50  0001 C CNN
	1    6600 4750
	1    0    0    -1  
$EndComp
$Comp
L power:GND #PWR?
U 1 1
P 6450 4750
AR Path="/60F8F1FF" Ref="#PWR?"  Part="1" 
AR Path="/60EBA1DA/60F8F1FF" Ref="#PWR?"  Part="1" 
F 0 "#PWR?" H 6450 4500 50  0001 C CNN
F 1 "GND" V 6455 4622 50  0000 R CNN
F 2 "" H 6450 4750 50  0001 C CNN
F 3 "" H 6450 4750 50  0001 C CNN
	1    6450 4750
	0    1    1    0   
$EndComp
Wire Wire Line
	7050 4750 7450 4750
Wire Wire Line
	7450 4750 7450 3950
Wire Wire Line
	7450 3950 7650 3950
Wire Wire Line
	2900 1500 2900 1250
$EndSCHEMATC
